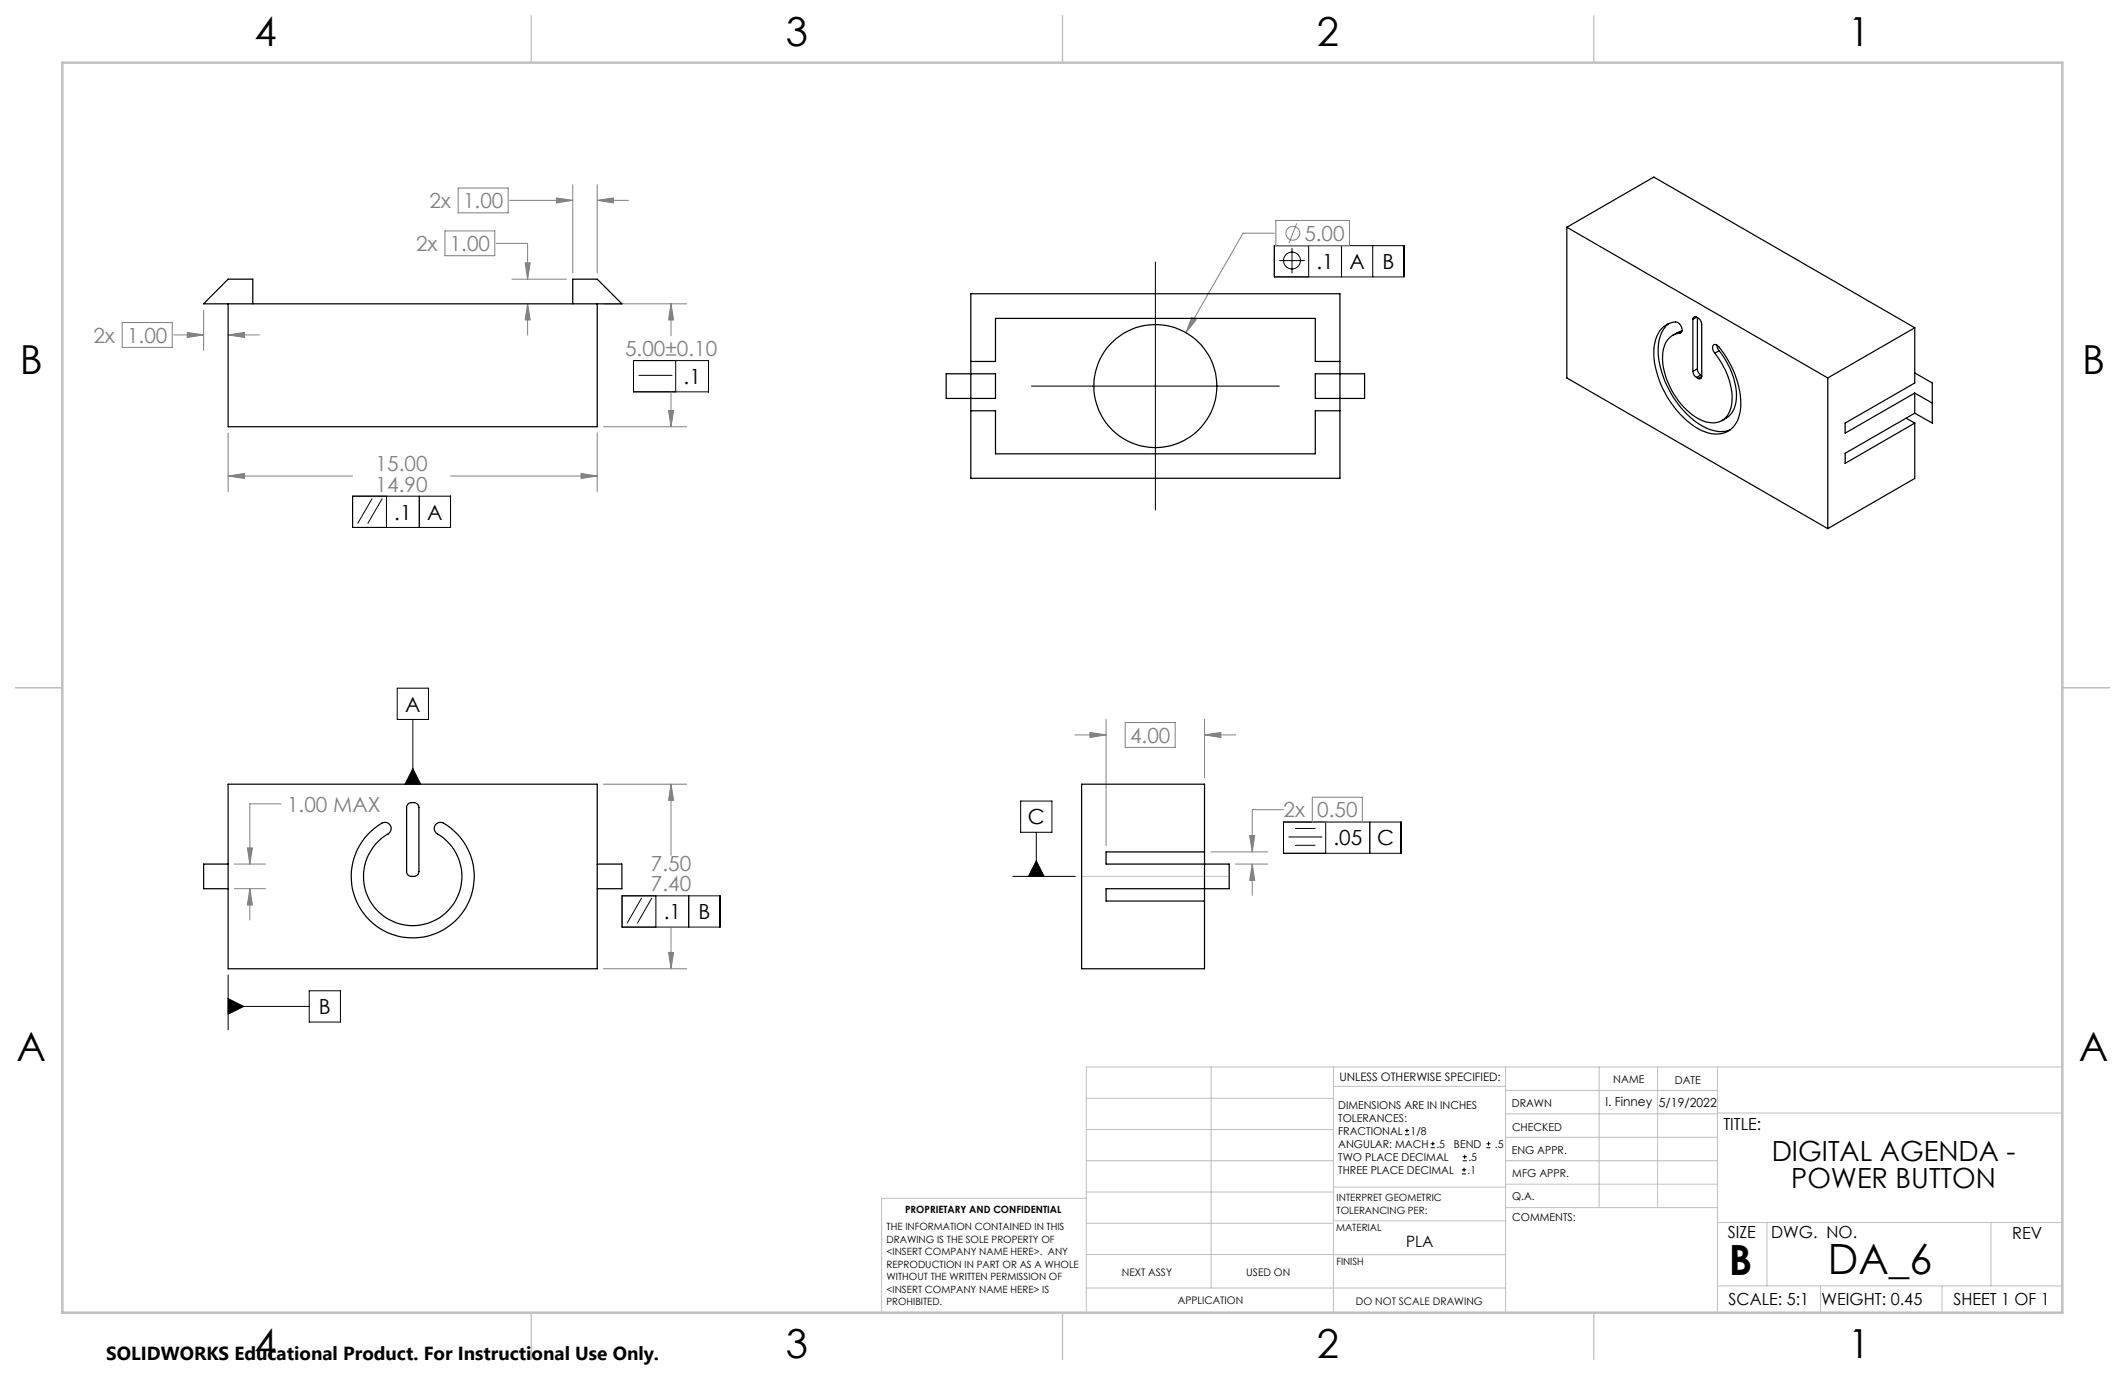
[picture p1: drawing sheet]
<svg xmlns="http://www.w3.org/2000/svg" width="432mm" height="279mm" viewBox="0 0 432 279" stroke-linecap="round" stroke-linejoin="round" font-family="sans-serif">
<g fill="none" stroke="#000" stroke-width=".2">
<path d="M234.8 53.2v50.4M258.9 49.9h26.4v6.4h-26.4zM260 53h5.1M262.5 50.4v5.1M265.9 49.9v6.4M272.6 49.9v6.4M278.9 49.9v6.4M128.7 73.3h15.3v6.3h-15.3zM129.8 76.3h6.8M137.3 73.3v6.3M209.6 78.5h50.4M71.6 100.8h19.9v6.4h-19.9z"/>
<path d="M75.6 101.3l-2.9 5.1M77.7 101.3l-3 5.1M78.5 100.8v6.4M85.2 100.8v6.4M80.7 139.8h6.4v6.4h-6.4zM83.9 146.2v13.1M83.9 156.2l1.6 3.1h-3.2zM205.8 178.1h12.7M207.4 162.8h6.3v6.3h-6.3zM210.6 169.1v9M210.6 174.9l1.6 3.2h-3.2zM260.8 167h23.9v6.4h-23.9z"/>
<path d="M261.8 170.1h6.9M263.2 168.3h4.1M263.2 171.8h4.1M269.4 167v6.4M278.3 167v6.4M46.4 198.1v11.2M126.4 182h19.9v6.4h-19.9zM130.4 182.5l-3 5.1M132.5 182.5l-3 5.1M133.3 182v6.4M139.9 182v6.4M46.4 204.5h16.4"/>
<path d="M46.4 202.9l3.1 1.6-3.1 1.6zM62.8 201.3h6.4v6.4h-6.4zM285.5 230.6h.8M285.5 229.7h.8M285.9 229.3v.9M290.7 233.2h.8M290.7 232.4h.8M291.1 232v.8M297.1 238.5h.8M297.1 237.7h.8M297.2 235.9h.9M297.2 235.1h.9"/>
<path d="M297.5 237.3v.8M297.6 234.6v.9M302 233.2h.9M302 232.4h.9M302.5 232v.8"/>
<circle cx="262.5" cy="52.9" r="1.71"/>
</g>
<g fill="none" stroke="#808080" stroke-width=".2">
<path d="M93.1 38.2h10.2v5.1h-10.2zM116.4 37.5v18M121.4 37.5v18M90.4 46.9h10.1v5.1h-10.1zM100.9 49.5h6.3v7.2M103.6 40.7h12.8M104 56.7h11.1M106.7 53.4h1l-.5 3.3zM113.1 40.2l3.3 .5-3.3 .5zM121.4 40.7l3.3-.5v1zM121.4 40.7h6.3M258.9 47.4h-6.3l-11.6 20.2"/>
<path d="M259.3 44.8h14.9v5.1h-14.9zM263.5 45.4l-1.6 4M24.8 65.5h10.2v5.1h-10.2zM35.3 68.1h6.1M38.1 67.6l3.3 .5-3.3 .5zM41.4 63v8.2M46.4 68.1l3.3-.5v1zM46.4 68.1h6.3M107.2 61.7l.5 3.3h-1zM107.2 61.7v6.4M122.6 61.7h16.9M136.3 61.7l.6 3.3h-1z"/>
<path d="M136.3 61.7v6.5M136.3 79.6v7.1M242.2 64.5l.9 .5-2.1 2.6zM46.4 96.7l3.3-.5v1zM46.4 88v11.9M46.4 96.7h25.2M91.5 96.7h29.9M118.1 96.2l3.3 .5-3.3 .5zM121.4 88v11.9M122.6 86.7h16.9M135.9 83.4h1l-.6 3.3zM122.6 159.3h16.9"/>
<path d="M136.3 159.3l.6 3.3h-1zM136.3 159.3v14.5M218.4 149.3h6.4M221.5 148.8l3.3 .5-3.3 .6zM224.8 146.2v25.6M228.6 146.8h10.2v5.1h-10.2zM244.8 149.3l3.3-.5v1.1zM244.8 146.2v11.9M244.8 149.3h6.3M47.6 175.6h6.3M50.3 172.3h1l-.5 3.3zM57.1 163.3h-6.3v12.3"/>
<path d="M246 173.1h11.6M251 175.6h6.6M253.9 169.8h1.1l-.5 3.3zM254.5 175.6l.5 3.3h-1.1zM254.5 175.6v6.3M260.8 164.5h-6.3v8.6M266.7 162h10.1v5h-10.1zM47.6 180.6h6.3M50.8 180.6l.5 3.3h-1zM50.8 180.6v6.3M122.6 196.9h16.9M135.9 193.5h1l-.6 3.4z"/>
<path d="M136.3 188.4v8.5"/>
<circle cx="262.7" cy="47.4" r="1.42"/>
</g>
<g fill="none" stroke="#c0c0c0" stroke-width=".2">
<path d="M219.8 178.1h30M246.1 216.8v44.9M271 216.8v49.9M305.9 216.8v49.9M324.9 216.8v28.6M336.8 216.8v28.6M349 216.8v49.9M419.1 216.8h-198.4v49.9M220.7 235.9h50.3M220.7 229.5h50.3M220.7 223.2h50.3M271 220.7h34.9"/>
<path d="M305.9 231.1h43.1M305.9 226.3h43.1M305.9 221.6h43.1M305.9 235.9h43.1M349 226.2h70.1M220.7 248.6h50.3M220.7 242.2h50.3M220.7 254.9h50.3M220.7 243.5h-41.6v23.2M271 255h34.9M271 248.1h35M271 241.2h35"/>
<path d="M305.9 240.6h43.1M306 245.4h43M349 248.4h70.1M359.1 248.4v12.9M404.6 248.4v12.9M220.7 261.7h85.2M349 261.3h70.1M369.9 261.3v5.4M394.6 261.3v5.4"/>
</g>
<path d="M108 3.2v9.5M215.9 3.2v9.5M323.8 3.2v9.5M3.1 139.7h9.6M419.1 139.7h9.5M108 266.7v9.6M215.9 266.7v9.6M323.8 266.7v9.6" fill="none" stroke="#c0c0c0" stroke-width=".25"/>
<path d="M12.7 12.7h406.4v254h-406.4z" fill="none" stroke="#c0c0c0" stroke-width=".5"/>
<path d="M83.9 156.2l1.6 3.1h-3.2zM46.4 202.9l3.1 1.6-3.1 1.6zM210.6 174.9l1.6 3.2h-3.2z" fill="#000"/>
<path d="M136.3 159.3l.6 3.3h-1zM135.9 193.5h1l-.6 3.4zM50.8 180.6l.5 3.3h-1zM50.3 172.3h1l-.5 3.3zM118.1 96.2l3.3 .5-3.3 .5zM46.4 96.7l3.3-.5v1zM135.9 83.4h1l-.6 3.3zM136.3 61.7l.6 3.3h-1zM106.7 53.4h1l-.5 3.3zM107.2 61.7l.5 3.3h-1zM121.4 40.7l3.3-.5v1zM113.1 40.2l3.3 .5-3.3 .5zM38.1 67.6l3.3 .5-3.3 .5zM46.4 68.1l3.3-.5v1zM253.9 169.8h1.1l-.5 3.3zM254.5 175.6l.5 3.3h-1.1zM221.5 148.8l3.3 .5-3.3 .6zM244.8 149.3l3.3-.5v1.1zM242.2 64.5l-1.2 3.1 2.1-2.6z" fill="#808080"/>
<g fill="none" stroke="#000" stroke-width=".25">
<path d="M197.3 59.7h75v37.5h-75zM318.4 46.2v30.6l53 30.6M318.4 46.2l53 30.6M318.4 46.2l17.7-10.2 53 30.6M46.4 61.7v25h75v-25M51.4 61.7v-5h-5l-5 5h85l-5-5h-5v5M192.3 76h10v5h-10zM197.3 73.4h5v-8.7h65v8.7h5M267.3 76h10v5h-10zM339.1 65.8a7.3 7.3 0 0 0-2.1 6.8 19.6 19.6 0 0 0 9.1 14.1 6.1 6.1 0 0 0 5.5 .6M341.3 67.7a.98 .98 0 0 0 .2-1.6l-.4-.4a1.44 1.44 0 0 0-1.7 0 5.8 5.8 0 0 0-3.3 5.8 19.1 19.1 0 0 0 9.8 16 5.1 5.1 0 0 0 6.7-1.3 10.4 10.4 0 0 0 .5-8.5 20.1 20.1 0 0 0-4.2-7.6 .6 .6 0 0 0-.8 .1 .6 .6 0 0 0 0 .8l.3 .8M341.3 67.7a4.1 4.1 0 0 0-3.4 4.5 15.2 15.2 0 0 0 7.6 13.1 4.1 4.1 0 0 0 5.8-1.4 9.9 9.9 0 0 0-.4-7.9l-1.1-2.2-1.4-2"/>
<path d="M341.7 67.5l-.4 .2M341.8 67.2l-1.9 1M344 75.5a1.52 1.52 0 0 0 .7 1.2M344 64.9v10.6M344.7 64.5a1.66 1.66 0 0 1 1.1 1.4v10.6M344.7 64.5a.46 .46 0 0 0-.5-.1 .46 .46 0 0 0-.2 .5M344.7 76.7l.4 .2M344.7 64.5l-.7 .4M344.9 75a1.38 1.38 0 0 0 .7 1.2M344.9 64.6v10.4M344.9 75l-.9 .5M345.6 76.2l.2 .1"/>
<path d="M345.6 76.2l-.9 .5M345.8 76.5a.44 .44 0 0 1-.2 .4 .44 .44 0 0 1-.5 0M345.8 76.5l-.7 .4M348.9 70.1l.4 1.2M349.3 71.3a14.6 14.6 0 0 1 3.4 10.5 4.6 4.6 0 0 1-2.8 3.7M349.3 71.3l-.9 .5M371.4 76.8v30.6M389.1 66.6l-17.7 10.2M389.1 66.6v11.2l-14.2 8.2v2l14.2-8.1M389.1 79.9v4.1M389.1 75.8l3.5 2v8.2l-3.5-2M389.1 79.9l3.5 2"/>
<path d="M197.3 83.5h5v8.7h65v-8.7h5M387.3 85l1.8 1M389.1 84l-14.2 8.1v2.1l14.2-8.2M389.1 86v11.2l-17.7 10.2M46.4 159.3h75v37.6h-75zM46.4 175.6h-5v5h5M75.4 168.9l.7-.6a3.4 3.4 0 0 1 2.1-1.2 1.26 1.26 0 0 1 1.2 .9 1.26 1.26 0 0 1-.5 1.4 10 10 0 0 0-2.6 15.2 10 10 0 0 0 15.4-.3 10 10 0 0 0-3.1-15 1.26 1.26 0 0 1-.1-1.7 1.26 1.26 0 0 1 1.6-.3 12.5 12.5 0 0 1 3.9 18.1 12.5 12.5 0 0 1-18.4 2 12.5 12.5 0 0 1-.2-18.5zM82.9 163.4a1.35 1.35 0 0 1 2.2 .7v13a1.28 1.28 0 0 1-1.2 1 1.28 1.28 0 0 1-1.3-1v-13.2zM121.4 175.6h5v5h-5M244.8 173.1v10M244.8 173.1v-13.8h-25v37.5h25v-13.7M244.8 173.1h-20v2.5h25v5h-25v2.5h20"/>
<circle cx="234.8" cy="78.5" r="12.5"/>
</g>
<g font-size="8.5">
<text x="351.3" y="259">B</text>
<text x="371.4" y="258.9">DA_6</text>
</g>
<g font-size="8.1">
<text x="51.7" y="9.3">4</text>
<text x="159.7" y="9.3">3</text>
<text x="267.6" y="9.3">2</text>
<text x="375.6" y="9.3">1</text>
<text x="4" y="76">B</text>
<text x="423.1" y="76">B</text>
<text x="3.3" y="215.7">A</text>
<text x="422.4" y="215.7">A</text>
<text x="51.7" y="276">4</text>
<text x="159.7" y="276">3</text>
<text x="267.6" y="276">2</text>
<text x="375.6" y="276">1</text>
</g>
<g font-size="5.6">
<text x="360" y="235.8">DIGITAL AGENDA -</text>
<text x="364" y="241.5">POWER BUTTON</text>
</g>
<g font-size="4.2" fill="#808080">
<text x="87.3" y="42.3">2x</text>
<text x="94.1" y="42.3">1.00</text>
<text x="84.5" y="51">2x</text>
<text x="91.4" y="51">1.00</text>
<text x="265" y="48.9">5.00</text>
<text x="19" y="69.6">2x</text>
<text x="25.8" y="69.6">1.00</text>
<text x="127" y="72.3">5.00±0.10</text>
<text x="76.3" y="95.8">15.00</text>
<text x="76.3" y="99.9">14.90</text>
<text x="229.6" y="150.9">4.00</text>
<text x="58.3" y="164.9">1.00 MAX</text>
<text x="260.8" y="166.1">2x</text>
<text x="267.7" y="166.1">0.50</text>
<text x="132.3" y="177">7.50</text>
<text x="132.3" y="181.1">7.40</text>
</g>
<g font-size="4.2">
<text x="267.5" y="54.7">.1</text>
<text x="274.2" y="54.7">A</text>
<text x="280.9" y="54.7">B</text>
<text x="138.9" y="78">.1</text>
<text x="80.1" y="105.6">.1</text>
<text x="86.8" y="105.6">A</text>
<text x="82.3" y="144.6">A</text>
<text x="208.9" y="167.5">C</text>
<text x="270.9" y="171.8">.05</text>
<text x="279.8" y="171.8">C</text>
<text x="134.9" y="186.8">.1</text>
<text x="141.9" y="186.8">B</text>
<text x="64.8" y="206.1">B</text>
</g>
<text font-size="3.8" x="21.6" y="276.3">SOLIDWORKS Educational Product. For Instructional Use Only.</text>
<g font-size="3.4">
<text x="350.2" y="229.5">TITLE:</text>
<text x="351.1" y="251.6">SIZE</text>
<text x="359.9" y="251.6">DWG. NO.</text>
<text x="408.9" y="251.7">REV</text>
<text x="351.2" y="265.2">SCALE: 5:1</text>
<text x="370.1" y="265.3">WEIGHT: 0.45</text>
<text x="396.9" y="265.2">SHEET 1 OF 1</text>
</g>
<text font-size="3.2" x="285.7" y="253.3">PLA</text>
<g font-size="2.5">
<text x="326.2" y="224.8">I. Finney</text>
<text x="337.1" y="224.9">5/19/2022</text>
</g>
<text font-size="2.4" x="272.2" y="219.7">UNLESS OTHERWISE SPECIFIED:</text>
<g font-size="2.2">
<text x="327.8" y="220.1">NAME</text>
<text x="340.3" y="220.2">DATE</text>
<text x="271.9" y="225.3">DIMENSIONS ARE IN INCHES</text>
<text x="271.9" y="227.9">TOLERANCES:</text>
<text x="307.2" y="224.9">DRAWN</text>
<text x="271.9" y="230.6">FRACTIONAL</text>
<text x="271.9" y="233.2">ANGULAR: MACH</text>
<text x="286.6" y="230.6">1/8</text>
<text x="291.9" y="233.2">.5</text>
<text x="295.4" y="233.2">BEND</text>
<text x="303.8" y="233.2">.5</text>
<text x="307.3" y="229.8">CHECKED</text>
<text x="271.9" y="238.5">THREE PLACE DECIMAL</text>
<text x="271.9" y="235.9">TWO PLACE DECIMAL</text>
<text x="298.2" y="238.5">.1</text>
<text x="298.4" y="235.9">.5</text>
<text x="307.2" y="234.5">ENG APPR.</text>
<text x="307.3" y="239.2">MFG APPR.</text>
<text x="307.3" y="243.9">Q.A.</text>
<text x="307.3" y="248.1">COMMENTS:</text>
</g>
<g font-size="2.1">
<text x="227.9" y="259.2">NEXT ASSY</text>
<text x="253.3" y="259.2">USED ON</text>
<text x="239.3" y="265">APPLICATION</text>
<text x="275.5" y="265.1">DO NOT SCALE DRAWING</text>
</g>
<g font-size="2">
<text x="271.6" y="244.1">INTERPRET GEOMETRIC</text>
<text x="180.2" y="250">THE INFORMATION CONTAINED IN THIS</text>
<text x="183.9" y="246.4">PROPRIETARY AND CONFIDENTIAL</text>
<text x="271.5" y="250.2">MATERIAL</text>
<text x="271.6" y="246.6">TOLERANCING PER:</text>
<text x="180.2" y="252.5">DRAWING IS THE SOLE PROPERTY OF</text>
<text x="180.2" y="255.1">&lt;INSERT COMPANY NAME HERE&gt;. ANY</text>
<text x="180.2" y="257.6">REPRODUCTION IN PART OR AS A WHOLE</text>
<text x="271.5" y="257">FINISH</text>
<text x="180.2" y="260.1">WITHOUT THE WRITTEN PERMISSION OF</text>
<text x="180.2" y="262.6">&lt;INSERT COMPANY NAME HERE&gt; IS</text>
<text x="180.2" y="265.2">PROHIBITED.</text>
</g>
</svg>
